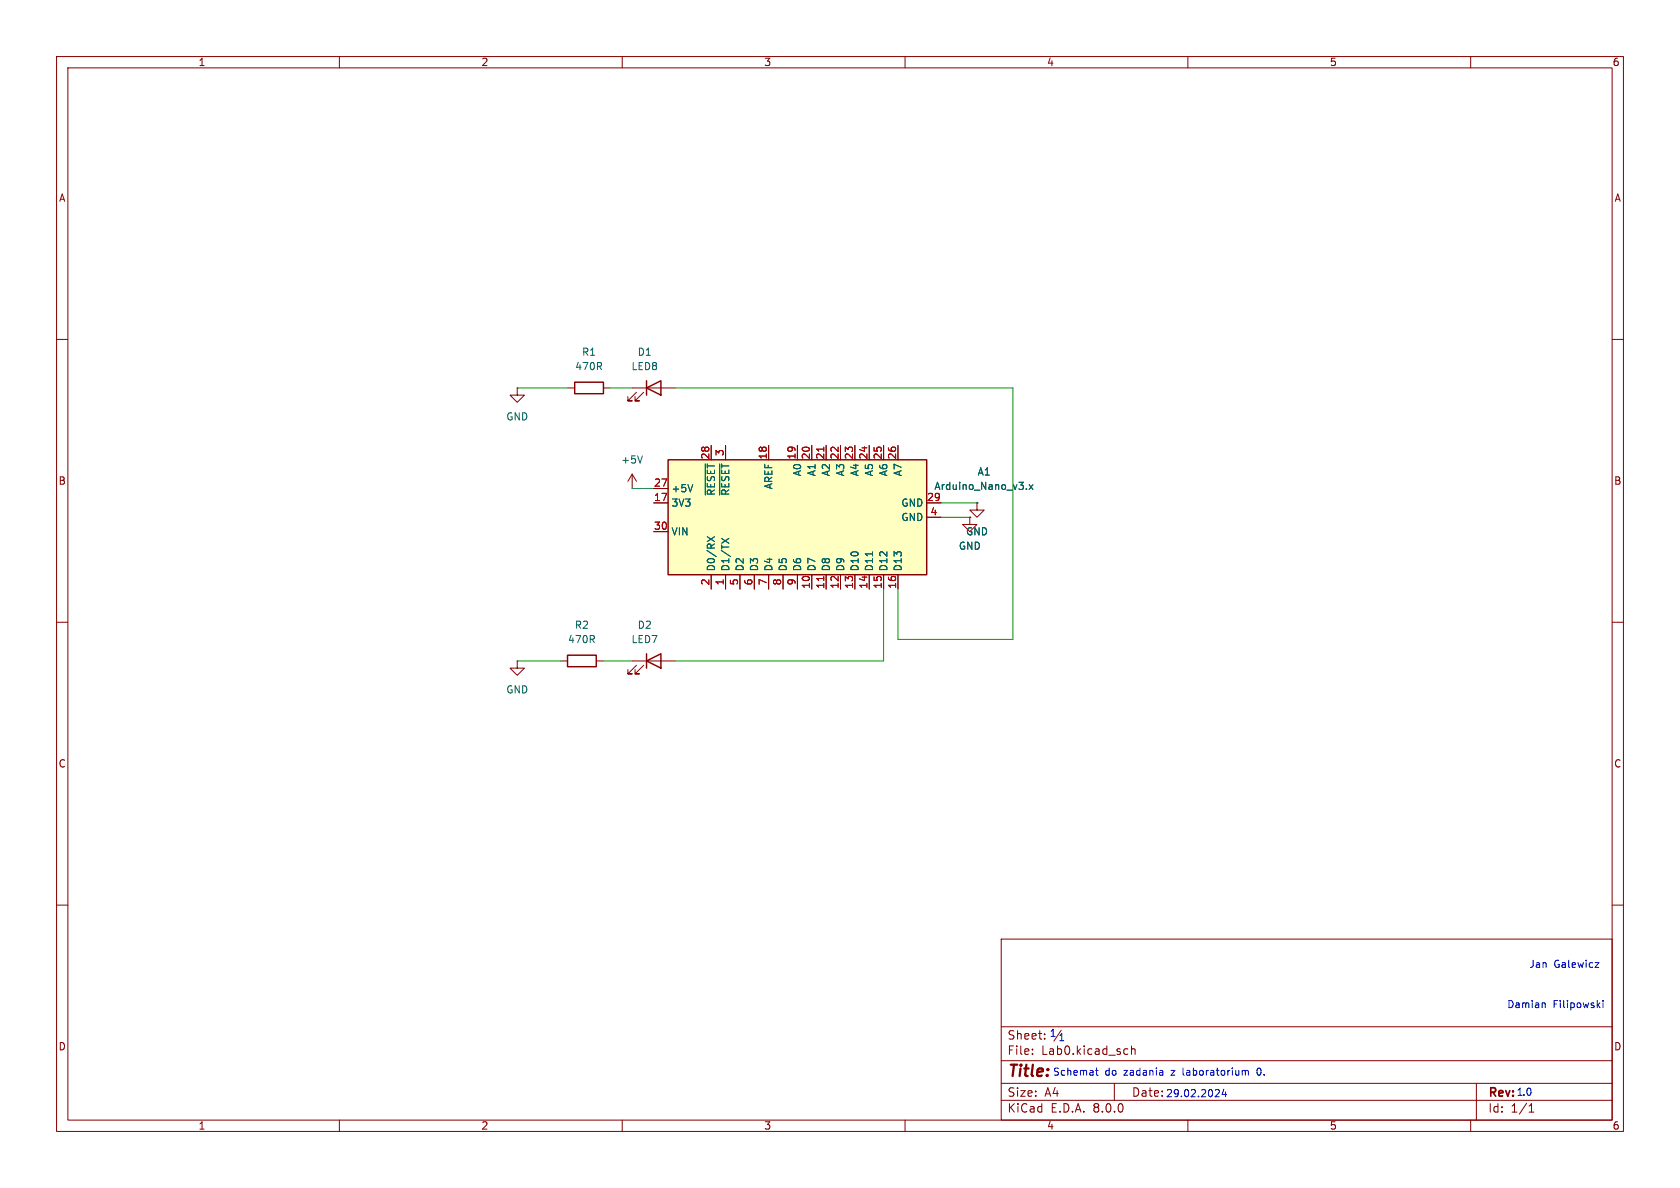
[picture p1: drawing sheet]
<svg xmlns="http://www.w3.org/2000/svg" width="297mm" height="210mm" viewBox="0 0 297 210" stroke-linecap="round" stroke-linejoin="round" font-family="sans-serif">
<g fill="none" stroke="#840000" stroke-width=".18">
<path d="M10 10h277v190h-277zM12 12h273v186h-273zM60 10v2M110 10v2M160 10v2M210 10v2M260 10v2M10 60h2M285 60h2M171.4 91.4v1.3h1.3l-1.3 1.3-1.2-1.3h1.2M171.4 91.4h.1M172.7 88.9v1.3h1.3l-1.3 1.2-1.3-1.2h1.3"/>
<path d="M172.7 88.9h.1M10 110h2M91.4 116.8v1.3h1.3l-1.3 1.3-1.2-1.3h1.2M91.4 116.8h.1M99.1 116.8h1.2M105.4 116.8h1.3M111.8 116.8h7.6M112.5 117.6l-1.5 1.5h.8h-.8v-.7M113.8 117.6l-1.5 1.5h.7h-.7v-.7M285 110h2M10 160h2M285 160h2"/>
<path d="M177 166h108v32h-108zM60 198v2M110 198v2M160 198v2M177 194.5h108M177 191.5h108M177 187.5h108M177 181.5h108M182.5 186.3v.1M182.5 185.5v.1M184.7 183.6v.1M184.7 182.8v.1"/>
<path d="M187.6 182.1l-1.3 2M197 191.5v3M199 185.4l.4 .1M199.4 186.3l-.4 .1M200 185.5l.2-.1 .4 .1 .1 .9M200 184.9v1.5M210 198v2M260 198v2M261 191.5v6.5M270.3 196.6h.9M270.3 195.5l.4-.4v1.5"/>
</g>
<path d="M100.3 115.8h5.1v2.1h-5.1zM114.3 116.8l2.5-1.2v2.5zM114.3 115.6v2.5" fill="none" stroke="#840000" stroke-width=".25"/>
<path d="M118.1 81.3h45.7v20.3h-45.7z" fill="#ffffc2"/>
<path d="M101.6 67.6h5.1v2h-5.1zM114.3 68.6l2.5-1.3v2.6zM114.3 67.3v2.6M118.1 81.3h45.7v20.3h-45.7z" fill="none" stroke="#840000" stroke-width=".25"/>
<g fill="none" stroke="#840000" stroke-width=".18">
<path d="M91.4 68.6v1.3h1.3l-1.3 1.2-1.2-1.2h1.2M91.4 68.6h.1M100.3 68.6h1.3M106.7 68.6h1.2M111.8 68.6h7.6M112.5 69.3l-1.5 1.6h.8h-.8v-.8M113.8 69.3l-1.5 1.6h.7h-.7v-.8M125.7 78.7v2.6M128.3 78.7v2.6M135.9 78.7v2.6M141 78.7v2.6M143.5 78.7v2.6"/>
<path d="M146 78.7v2.6M148.6 78.7v2.6M151.1 78.7v2.6M153.7 78.7v2.6M156.2 78.7v2.6M158.7 78.7v2.6M111.8 86.4h.1M111.8 83.8l-.8 1.3M111.8 83.8v2.6M111.8 83.8l.7 1.3M115.6 88.9h2.5M115.6 86.4h2.5"/>
<path d="M115.6 94h2.5M163.8 88.9h2.6M163.8 91.4h2.6M171.4 91.4h.1M172.7 88.9h.1M125.7 101.6v2.5M128.3 101.6v2.5M130.8 101.6v2.5M133.3 101.6v2.5M135.9 101.6v2.5M138.4 101.6v2.5M141 101.6v2.5"/>
<path d="M143.5 101.6v2.5M146 101.6v2.5M148.6 101.6v2.5M151.1 101.6v2.5M153.7 101.6v2.5M156.2 101.6v2.5M158.7 101.6v2.5"/>
</g>
<path d="M113.6 80.6l-.4 1.3M122.5 85.7l-.5 1.2M124.7 82v5.5M125 94.9l1.3 .8M126.3 94.9l-1.3 .8M127.2 82v5.5M127.6 95.2l1.2 .8M128.8 95.2l-1.2 .8M154.2 97.5v.8M181.5 86.4v.1M181.9 85.7l.7 .8M182.6 85.7l-.7 .8" fill="none" stroke="#006464" stroke-width=".18"/>
<path d="M145.6 79v.8M145.6 101.9v.7" fill="none" stroke="#a90000" stroke-width=".18"/>
<g fill="none" stroke="#0000c2" stroke-width=".18">
<path d="M272.8 177.3l.4 .2v.6M282 170.2h.7l-.7 .8h.7M282.5 177.6l.4 .5M282.9 177.3l-.5 .5M283.4 176.9v.1M283.4 177.3v.8M193.7 189.2h.5M193.9 188.8v1.1l.3 .2M205.5 189.3l.1 .8M205.6 190l-.1 .1M205.6 189.5l-.1 .1M215.3 192.6l.3 .2-.1 .4-.7 .7h.8"/>
<path d="M216.4 192.5l-.3 1h.7M216.7 193v.9M219.8 189.2l.4 .2M220.2 189.4l.1-.2 .3 .1 .1 .8M220.2 189.4v.7M222.3 188.9l-.1 .4 .1 .6"/>
</g>
<path d="M91.4 68.6h8.9M107.9 68.6h3.9M119.4 68.6h59.7v44.4h-20.4v-8.9M111.8 86.4h3.8M166.4 91.4h5M166.4 88.9h6.3M91.4 116.8h7.7M106.7 116.8h5.1M156.2 104.1v12.7h-36.8" fill="none" stroke="#009600" stroke-width=".18"/>
<text font-size="2.8" fill="#840000" x="178" y="190.9">Title:</text>
<g font-size="2.1" fill="#840000">
<text x="178" y="184">Sheet:</text>
<text x="178" y="186.7">File:</text>
<text x="184.1" y="186.7">Lab0.kicad_sch</text>
<text x="178" y="196.9">KiCad</text>
<text x="178" y="194.1">Size:</text>
<text x="184.7" y="194.1">A4</text>
<text x="185.7" y="196.9">E.D.A.</text>
<text x="193.3" y="196.9">8.0.0</text>
<text x="200" y="194.1">Date:</text>
<text x="263" y="194.3">Rev:</text>
<text x="263" y="196.9">Id:</text>
<text x="267.1" y="196.9">1/1</text>
</g>
<g font-size="1.8" fill="#840000">
<text x="35" y="11.9">1</text>
<text x="85" y="11.9">2</text>
<text x="135" y="11.9">3</text>
<text x="185" y="11.9">4</text>
<text x="235" y="11.9">5</text>
<text x="285" y="11.9">6</text>
<text x="10.3" y="35.9">A</text>
<text x="285.3" y="35.9">A</text>
<text x="10.3" y="85.9">B</text>
<text x="285.3" y="85.9">B</text>
<text x="10.3" y="135.9">C</text>
<text x="285.3" y="135.9">C</text>
<text x="10.3" y="185.9">D</text>
<text x="285.3" y="185.9">D</text>
<text x="35" y="199.9">1</text>
<text x="85" y="199.9">2</text>
<text x="135" y="199.9">3</text>
<text x="185" y="199.9">4</text>
<text x="235" y="199.9">5</text>
<text x="285" y="199.9">6</text>
</g>
<g font-size="1.8" fill="#006464">
<text x="101.6" y="65.6">470R</text>
<text x="102.8" y="63.1">R1</text>
<text x="111.6" y="65.6">LED8</text>
<text x="112.6" y="63.1">D1</text>
<text x="89.4" y="74.5">GND</text>
<text x="109.7" y="82.1">+5V</text>
<text x="118.6" y="89.8">3V3</text>
<text x="118.6" y="87.2">+5V</text>
<text x="126.6" y="87.7" transform="rotate(-90 126.6 87.7)">~{RESET}</text>
<text x="129.1" y="87.7" transform="rotate(-90 129.1 87.7)">~{RESET}</text>
<text x="136.8" y="86.6" transform="rotate(-90 136.8 86.6)">AREF</text>
<text x="141.8" y="84.3" transform="rotate(-90 141.8 84.3)">A0</text>
<text x="144.4" y="84.3" transform="rotate(-90 144.4 84.3)">A1</text>
<text x="146.9" y="84.3" transform="rotate(-90 146.9 84.3)">A2</text>
<text x="149.5" y="84.3" transform="rotate(-90 149.5 84.3)">A3</text>
<text x="152" y="84.3" transform="rotate(-90 152 84.3)">A4</text>
<text x="154.5" y="84.3" transform="rotate(-90 154.5 84.3)">A5</text>
<text x="157.1" y="84.3" transform="rotate(-90 157.1 84.3)">A6</text>
<text x="159.2" y="89.8">GND</text>
<text x="159.6" y="84.3" transform="rotate(-90 159.6 84.3)">A7</text>
<text x="165.1" y="86.8">Arduino_Nano_v3.x</text>
<text x="172.7" y="84.3">A1</text>
<text x="118.6" y="94.8">VIN</text>
<text x="159.2" y="92.3">GND</text>
<text x="170.7" y="94.8">GND</text>
<text x="126.6" y="101.1" transform="rotate(-90 126.6 101.1)">D0/RX</text>
<text x="129.1" y="101.1" transform="rotate(-90 129.1 101.1)">D1/TX</text>
<text x="131.7" y="101.1" transform="rotate(-90 131.7 101.1)">D2</text>
<text x="134.2" y="101.1" transform="rotate(-90 134.2 101.1)">D3</text>
<text x="136.8" y="101.1" transform="rotate(-90 136.8 101.1)">D4</text>
<text x="139.3" y="101.1" transform="rotate(-90 139.3 101.1)">D5</text>
<text x="141.8" y="101.1" transform="rotate(-90 141.8 101.1)">D6</text>
<text x="144.4" y="101.1" transform="rotate(-90 144.4 101.1)">D7</text>
<text x="146.9" y="101.1" transform="rotate(-90 146.9 101.1)">D8</text>
<text x="149.5" y="101.1" transform="rotate(-90 149.5 101.1)">D9</text>
<text x="152" y="101.1" transform="rotate(-90 152 101.1)">D10</text>
<text x="154.5" y="101.1" transform="rotate(-90 154.5 101.1)">D11</text>
<text x="157.1" y="101.1" transform="rotate(-90 157.1 101.1)">D12</text>
<text x="159.6" y="101.1" transform="rotate(-90 159.6 101.1)">D13</text>
<text x="169.4" y="97.4">GND</text>
<text x="100.3" y="113.9">470R</text>
<text x="101.5" y="111.4">R2</text>
<text x="111.6" y="113.9">LED7</text>
<text x="112.6" y="111.4">D2</text>
<text x="89.4" y="122.8">GND</text>
</g>
<g font-size="1.8" fill="#a90000">
<text x="125.5" y="81.3" transform="rotate(-90 125.5 81.3)">28</text>
<text x="128" y="80.7" transform="rotate(-90 128 80.7)">3</text>
<text x="135.6" y="81.3" transform="rotate(-90 135.6 81.3)">18</text>
<text x="140.7" y="81.3" transform="rotate(-90 140.7 81.3)">19</text>
<text x="143.3" y="81.3" transform="rotate(-90 143.3 81.3)">20</text>
<text x="145.8" y="81.3" transform="rotate(-90 145.8 81.3)">21</text>
<text x="148.3" y="81.3" transform="rotate(-90 148.3 81.3)">22</text>
<text x="150.9" y="81.3" transform="rotate(-90 150.9 81.3)">23</text>
<text x="153.4" y="81.3" transform="rotate(-90 153.4 81.3)">24</text>
<text x="156" y="81.3" transform="rotate(-90 156 81.3)">25</text>
<text x="158.5" y="81.3" transform="rotate(-90 158.5 81.3)">26</text>
<text x="115.5" y="88.6">17</text>
<text x="115.5" y="86.1">27</text>
<text x="163.8" y="88.6">29</text>
<text x="115.5" y="93.7">30</text>
<text x="164.4" y="91.2">4</text>
<text x="125.5" y="103.6" transform="rotate(-90 125.5 103.6)">2</text>
<text x="128" y="103.6" transform="rotate(-90 128 103.6)">1</text>
<text x="130.6" y="103.6" transform="rotate(-90 130.6 103.6)">5</text>
<text x="133.1" y="103.6" transform="rotate(-90 133.1 103.6)">6</text>
<text x="135.6" y="103.6" transform="rotate(-90 135.6 103.6)">7</text>
<text x="138.2" y="103.6" transform="rotate(-90 138.2 103.6)">8</text>
<text x="140.7" y="103.6" transform="rotate(-90 140.7 103.6)">9</text>
<text x="143.3" y="104.2" transform="rotate(-90 143.3 104.2)">10</text>
<text x="145.8" y="104.2" transform="rotate(-90 145.8 104.2)">11</text>
<text x="148.3" y="104.2" transform="rotate(-90 148.3 104.2)">12</text>
<text x="150.9" y="104.2" transform="rotate(-90 150.9 104.2)">13</text>
<text x="153.4" y="104.2" transform="rotate(-90 153.4 104.2)">14</text>
<text x="156" y="104.2" transform="rotate(-90 156 104.2)">15</text>
<text x="158.5" y="104.2" transform="rotate(-90 158.5 104.2)">16</text>
</g>
<g font-size="1.8" fill="#0000c2">
<text x="270.3" y="171.3">Jan</text>
<text x="274.7" y="171.3">Galewicz</text>
<text x="266.4" y="178.4">Damian</text>
<text x="274.5" y="178.4">Filipowski</text>
<text x="185.5" y="183.5">1</text>
<text x="187" y="184.3">1</text>
<text x="186.1" y="190.4">Schemat</text>
<text x="195.3" y="190.4">do</text>
<text x="198.8" y="190.4">zadania</text>
<text x="207.4" y="190.4">z</text>
<text x="209.6" y="190.4">laboratorium</text>
<text x="222.9" y="190.4">0.</text>
<text x="206" y="194.2">29.02.2024</text>
<text x="268" y="193.9">1.0</text>
</g>
</svg>
